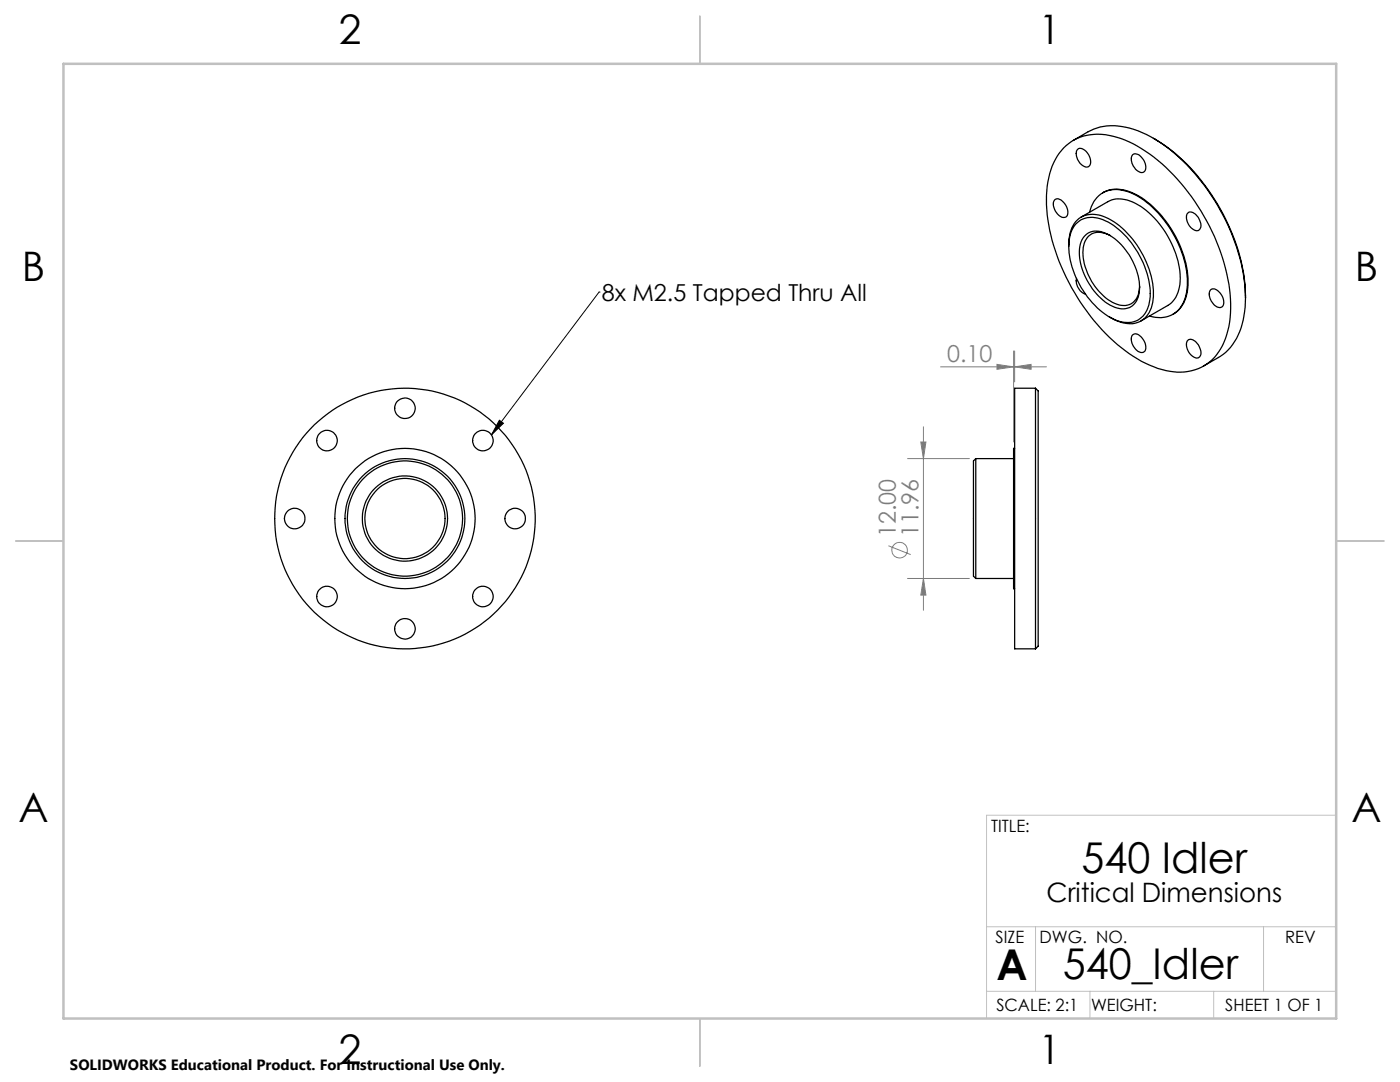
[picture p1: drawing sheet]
<svg xmlns="http://www.w3.org/2000/svg" width="279mm" height="216mm" viewBox="0 0 279 216" stroke-linecap="round" stroke-linejoin="round" font-family="sans-serif">
<g fill="none" stroke="#000" stroke-width=".25">
<path d="M210.5 39.9a1.58 1.58 0 0 1 2.1 .9 2.02 2.02 0 0 1 .2 2.5 1.76 1.76 0 0 1-2.2-1.1 2.05 2.05 0 0 1-.1-2.3zM212.3 29.5a10.2 10.2 0 0 1 10.7-2.1 29 29 0 0 1 13.4 10 41.2 41.2 0 0 1 9.2 22.3 16.3 16.3 0 0 1-3.2 11.6 10 10 0 0 1-10.5 2.4 28 28 0 0 1-13.5-9.7 41.3 41.3 0 0 1-9.6-23.1 15.4 15.4 0 0 1 3.5-11.4zM214.2 28l3-1.7a11.5 11.5 0 0 1 9.9-.2 33 33 0 0 1 14.6 12.9 38.8 38.8 0 0 1 6.9 20.4M215.1 29.8a1.52 1.52 0 0 1 2 .9 1.85 1.85 0 0 1 0 2.6 2.53 2.53 0 0 1-2.3-2.9zM220.1 38.5a6.5 6.5 0 0 1 6.5 .3 21.5 21.5 0 0 1 10.5 18.1 6.5 6.5 0 0 1-3 5.8M226.1 30.9a1.58 1.58 0 0 1 2 .9 1.85 1.85 0 0 1 0 2.6 2.58 2.58 0 0 1-2.3-2.9zM230.2 27.6a38 38 0 0 1 15.4 18.2 34.3 34.3 0 0 1 3 13.6M213.3 49.2a6.4 6.4 0 0 1 2.5-5.9 6 6 0 0 1 6 .6 18.6 18.6 0 0 1 8.4 15.3 5.3 5.3 0 0 1-3.3 5.2 6.8 6.8 0 0 1-5.5-1.1M214.7 44.7a5.1 5.1 0 0 1 6.5-.4 17.8 17.8 0 0 1 8.4 14.9 5.2 5.2 0 0 1-2.9 4.9 6.5 6.5 0 0 1-6.1-1.4 17.9 17.9 0 0 1-7.3-14.2 6.3 6.3 0 0 1 1.4-3.8zM214.8 55.6a2.92 2.92 0 0 0 1.8 3.1M215.8 43.3l5.3-3a6.3 6.3 0 0 1 6.5 .9 18.7 18.7 0 0 1 7.9 14.9 5.8 5.8 0 0 1-2.5 4.9l-5.3 3M216.4 47.2a3.6 3.6 0 0 1 4.7-.5 12.9 12.9 0 0 1 6.3 11.7 3.4 3.4 0 0 1-5.4 2.7 13 13 0 0 1-6.5-9.3 5.8 5.8 0 0 1 .9-4.6z"/>
<path d="M217.5 42.3a5.4 5.4 0 0 1 7.2-4.2 17.4 17.4 0 0 1 9.4 8.5 17.8 17.8 0 0 1 2.6 12.3 5.4 5.4 0 0 1-7.3 4.2M221.6 47a3.6 3.6 0 0 0-4.6 .4 6.8 6.8 0 0 0-.2 6.4 11.2 11.2 0 0 0 6.5 7.1 3.1 3.1 0 0 0 4.1-3v-.8M237.2 42.4a2.18 2.18 0 0 1 2.3 1.9 1.12 1.12 0 0 1-.8 1.7 2.79 2.79 0 0 1-1.8-3.3zM241.6 57.8a1.58 1.58 0 0 1 2.1 .9 2.02 2.02 0 0 1 .2 2.5 1.73 1.73 0 0 1-2.1-1.1 2.05 2.05 0 0 1-.2-2.3zM248.6 59.4a14.5 14.5 0 0 1-3.5 10.4l-1.6 1.3-3.3 1.9M206.7 77.5v52M206.7 77.5l.5 .5v50.9l-.5 .6M206.7 77.5h-4.2v52h4.2M225.9 67a1.1 1.1 0 0 1 1.8 .2 2.28 2.28 0 0 1 .6 3 1.68 1.68 0 0 1-2.1-1.1 2.32 2.32 0 0 1-.3-2.1zM237.2 67.8a2.18 2.18 0 0 1 2.3 1.9 1.05 1.05 0 0 1 .1 1.2 1.05 1.05 0 0 1-1.1 .5 2.82 2.82 0 0 1-1.6-3.3zM194.7 91.5v23.9M194.7 91.5l-.4 .5v23l.4 .4"/>
<path d="M194.7 91.5h7.6M202.5 89.5h-.2v28h.2M194.7 115.4h7.6"/>
<circle cx="65.3" cy="87.9" r="2.04"/>
<circle cx="80.8" cy="81.5" r="2.05"/>
<circle cx="96.4" cy="87.9" r="2.04"/>
<circle cx="58.8" cy="103.5" r="2.04"/>
<circle cx="65.3" cy="119" r="2.04"/>
<circle cx="80.8" cy="103.5" r="8.5"/>
<circle cx="80.8" cy="103.5" r="26"/>
<circle cx="80.8" cy="103.5" r="11.5"/>
<circle cx="80.8" cy="103.5" r="14"/>
<circle cx="80.8" cy="103.5" r="12"/>
<circle cx="80.8" cy="103.5" r="8"/>
<circle cx="96.4" cy="119" r="2.04"/>
<circle cx="102.8" cy="103.5" r="2.04"/>
<circle cx="80.8" cy="125.5" r="2.05"/>
</g>
<g fill="none" stroke="#808080" stroke-width=".2">
<path d="M187.7 73.2h21.1M199 72.7l3.3 .5-3.3 .5zM202.3 70v18.2M202.5 73.2l3.3-.5v1zM202.5 70v6.2M181.1 91.5h12.4M183.8 88.2h1l-.5 3.3zM184.3 85.2v36.6M177.3 108.9l4.5 1.8M181.1 115.4h12.4M184.3 115.4l.5 3.3h-1z"/>
<circle cx="179.5" cy="109.8" r="1.56"/>
</g>
<path d="M119.6 58.3h.1M119.6 58.3l-21.5 28.5M99.7 83.9l.8 .6-2.4 2.3z" fill="none" stroke="#000" stroke-width=".2"/>
<path d="M266.7 162.7h-69.8v40.5M196.9 197.8h69.8M196.9 184.9h69.8M206.7 184.9v12.9M217.5 197.8v5.4M242.2 197.8v5.4M252.2 184.9v12.9" fill="none" stroke="#c0c0c0" stroke-width=".2"/>
<path d="M139.7 3.2v9.5M3.1 107.9h9.6M266.7 107.9h9.5M139.7 203.2v9.6" fill="none" stroke="#c0c0c0" stroke-width=".25"/>
<path d="M12.7 12.7h254v190.5h-254z" fill="none" stroke="#c0c0c0" stroke-width=".5"/>
<path d="M99.7 83.9l.8 .6-2.4 2.3z" fill="#000"/>
<g fill="#808080">
<path d="M199 72.7l3.3 .5-3.3 .5zM202.5 73.2l3.3-.5v1z"/>
<path d="M183.8 88.2h1l-.5 3.3zM184.3 115.4l.5 3.3h-1z"/>
</g>
<g font-size="8.5">
<text x="215.8" y="174.2">540 Idler</text>
<text x="198.9" y="195.5">A</text>
<text x="212.1" y="195.4">540_Idler</text>
</g>
<g font-size="8.1">
<text x="67.6" y="8.9">2</text>
<text x="207.3" y="8.9">1</text>
<text x="4.4" y="56.1">B</text>
<text x="270.4" y="56.1">B</text>
<text x="3.7" y="164.1">A</text>
<text x="269.7" y="164.1">A</text>
<text x="67.6" y="212.4">2</text>
<text x="207.3" y="212.4">1</text>
</g>
<text font-size="5.3" x="208.9" y="180">Critical Dimensions</text>
<text font-size="4.7" x="120.1" y="60">8x M2.5 Tapped Thru All</text>
<g font-size="4.7" fill="#808080">
<text x="189" y="72.2">0.10</text>
<text x="178.8" y="107.2" transform="rotate(-90 178.8 107.2)">12.00</text>
<text x="183.3" y="107.2" transform="rotate(-90 183.3 107.2)">11.96</text>
</g>
<g font-size="3.4">
<text x="197.8" y="166">TITLE:</text>
<text x="198.7" y="188.1">SIZE</text>
<text x="207.5" y="188.1">DWG. NO.</text>
<text x="256.5" y="188.2">REV</text>
<text x="198.8" y="201.7">SCALE: 2:1</text>
<text x="217.7" y="201.8">WEIGHT:</text>
<text x="244.5" y="201.7">SHEET 1 OF 1</text>
</g>
<text font-size="3" x="14" y="213.5">SOLIDWORKS Educational Product. For Instructional Use Only.</text>
</svg>
